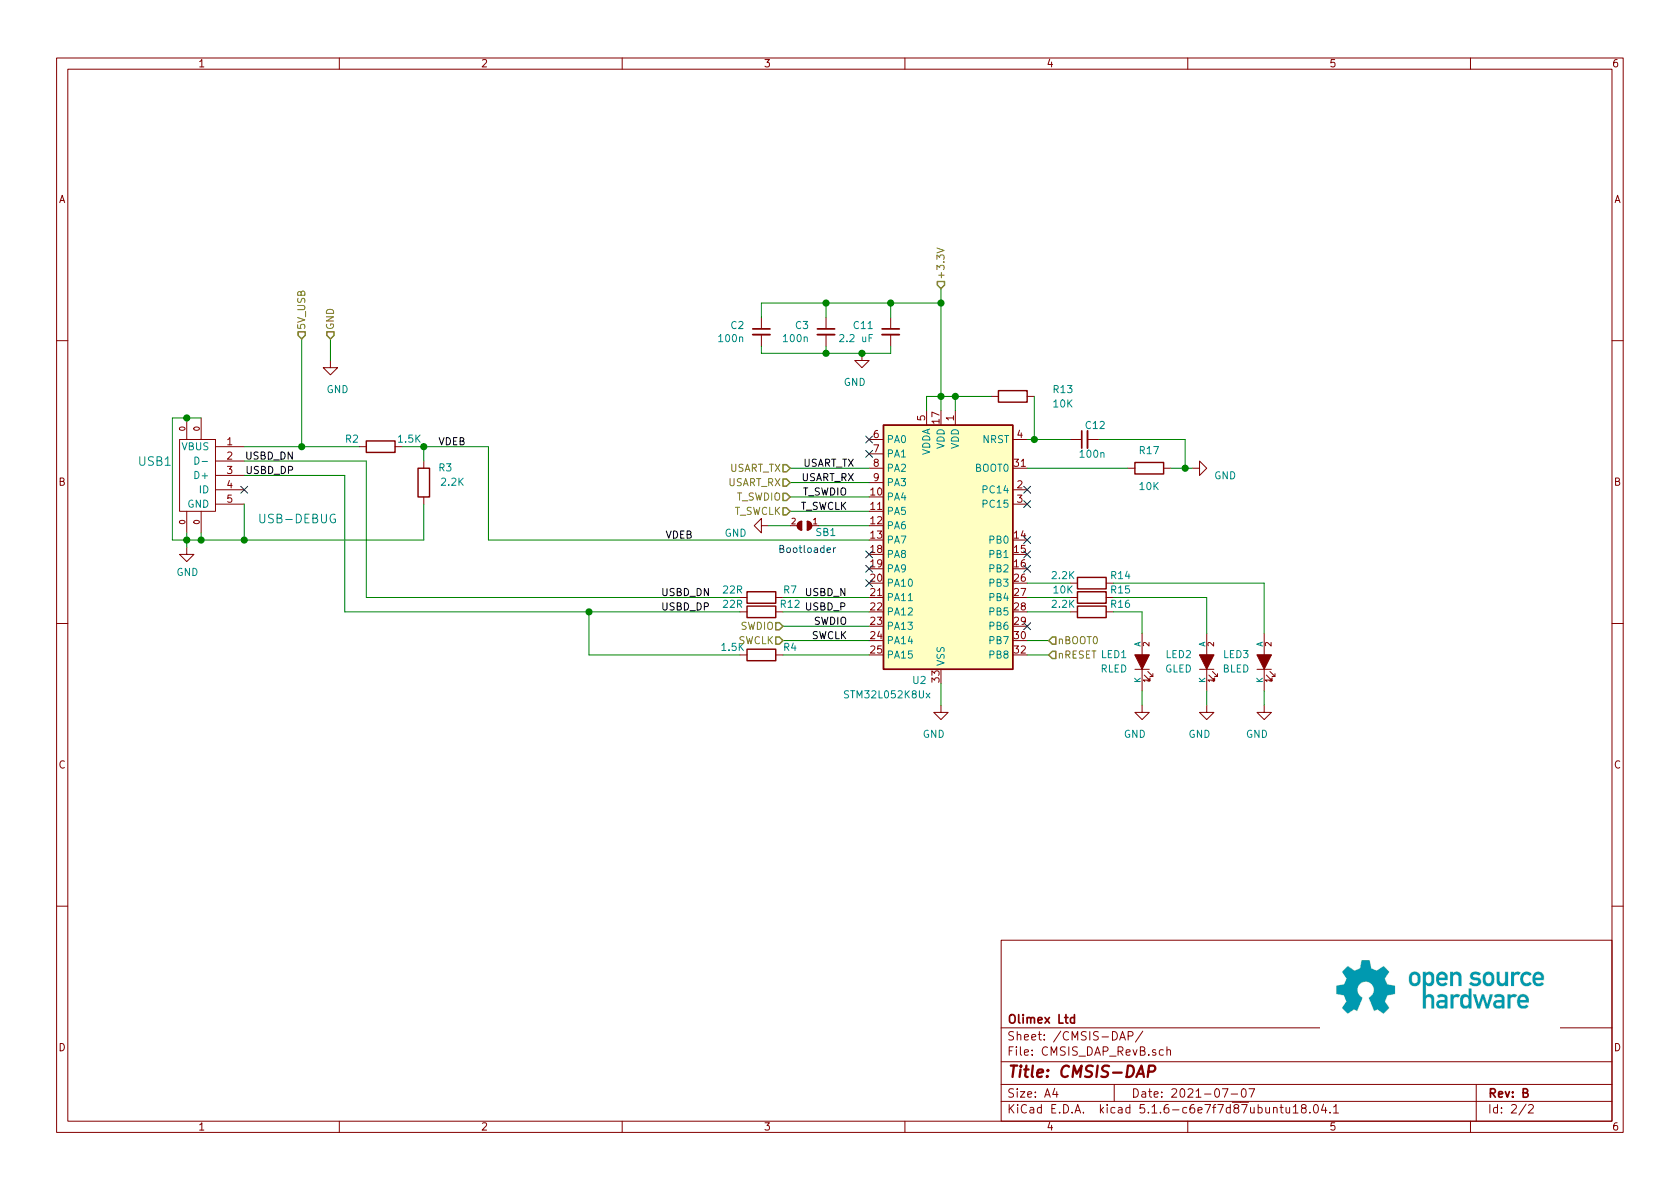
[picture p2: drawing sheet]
EESchema Schematic File Version 4
EELAYER 30 0
EELAYER END
$Descr A4 11693 8268
encoding utf-8
Sheet 2 2
Title "CMSIS-DAP"
Date "2021-07-07"
Rev "B"
Comp "Olimex Ltd"
Comment1 ""
Comment2 ""
Comment3 ""
Comment4 ""
$EndDescr
$Comp
L STM32WL-DevKit_RevB:GND #PWR05
U 1 1
P 1300 3800
F 0 "#PWR05" H 1300 3550 50  0001 C CNN
F 1 "GND" H 1305 3627 50  0000 C CNN
F 2 "" H 1300 3800 50  0001 C CNN
F 3 "" H 1300 3800 50  0001 C CNN
	1    1300 3800
	1    0    0    -1  
$EndComp
Wire Wire Line
	1300 3700 1300 3750
Wire Wire Line
	1400 3700 1400 3750
Wire Wire Line
	1400 3750 1300 3750
Connection ~ 1300 3750
Wire Wire Line
	1300 3750 1300 3800
Text Label 2050 3300 2    50   ~ 0
USBD_DP
Text Label 2050 3200 2    50   ~ 0
USBD_DN
$Comp
L STM32WL-DevKit_RevB:USB-MINI USB1
U 1 1
P 1400 3300
F 0 "USB1" H 1600 3400 60  0000 L CNN
F 1 "USB-DEBUG" H 450 3000 60  0000 L CNN
F 2 "OLIMEX_Connectors-FP:USB-MICRO_MISB-SWMM-5B_LF" H 1500 3300 60  0001 C CNN
F 3 "" H 1500 3300 60  0000 C CNN
	1    1400 3300
	-1   0    0    -1  
$EndComp
NoConn ~ 1700 3400
Wire Wire Line
	1700 3500 1700 3750
Wire Wire Line
	1700 3750 1400 3750
Connection ~ 1400 3750
Wire Wire Line
	1400 2900 1300 2900
Wire Wire Line
	1300 2900 1200 2900
Wire Wire Line
	1200 2900 1200 3750
Wire Wire Line
	1200 3750 1300 3750
Connection ~ 1300 2900
$Comp
L STM32WL-DevKit_RevB:STM32L052K8Ux U2
U 1 1
P 6550 3750
F 0 "U2" H 6700 2775 50  0000 C CNN
F 1 "STM32L052K8Ux" H 6925 2675 50  0000 C CNN
F 2 "OLIMEX_IC-FP:QFN-32_EP_5.3x5.3_Pitch0.5mm" H 6050 2950 50  0001 R CNN
F 3 "http://www.st.com/st-web-ui/static/active/en/resource/technical/document/datasheet/DM00039193.pdf" H 6550 3750 50  0001 C CNN
	1    6550 3750
	-1   0    0    -1  
$EndComp
Wire Wire Line
	6550 4750 6550 4900
$Comp
L STM32WL-DevKit_RevB:GND #PWR017
U 1 1
P 6550 4900
F 0 "#PWR017" H 6550 4650 50  0001 C CNN
F 1 "GND" H 6600 4700 50  0000 C CNN
F 2 "" H 6550 4900 60  0000 C CNN
F 3 "" H 6550 4900 60  0000 C CNN
	1    6550 4900
	-1   0    0    -1  
$EndComp
Wire Wire Line
	6050 4150 5450 4150
Wire Wire Line
	6050 4250 5450 4250
$Comp
L STM32WL-DevKit_RevB:R R7
U 1 1
P 5300 4150
F 0 "R7" H 5500 4100 50  0000 C CNN
F 1 "22R" H 5100 4100 50  0000 C CNN
F 2 "OLIMEX_RLC-FP:R_0402_5MIL_DWS" V 5230 4150 50  0001 C CNN
F 3 "~" H 5300 4150 50  0001 C CNN
	1    5300 4150
	1    0    0    1   
$EndComp
$Comp
L STM32WL-DevKit_RevB:R R12
U 1 1
P 5300 4250
F 0 "R12" H 5500 4200 50  0000 C CNN
F 1 "22R" H 5100 4200 50  0000 C CNN
F 2 "OLIMEX_RLC-FP:R_0402_5MIL_DWS" V 5230 4250 50  0001 C CNN
F 3 "~" H 5300 4250 50  0001 C CNN
	1    5300 4250
	1    0    0    1   
$EndComp
Text Label 4600 4150 0    50   ~ 0
USBD_DN
Text Label 4600 4250 0    50   ~ 0
USBD_DP
Text Label 5600 4150 0    50   ~ 0
USBD_N
Text Label 5600 4250 0    50   ~ 0
USBD_P
$Comp
L STM32WL-DevKit_RevB:R R4
U 1 1
P 5300 4550
F 0 "R4" H 5500 4500 50  0000 C CNN
F 1 "1.5K" H 5100 4500 50  0000 C CNN
F 2 "OLIMEX_RLC-FP:R_0402_5MIL_DWS" V 5230 4550 50  0001 C CNN
F 3 "~" H 5300 4550 50  0001 C CNN
	1    5300 4550
	1    0    0    1   
$EndComp
Wire Wire Line
	6050 4550 5450 4550
Wire Wire Line
	6050 4350 5450 4350
Wire Wire Line
	6050 4450 5450 4450
Text Label 5900 4450 2    50   ~ 0
SWCLK
Text Label 5900 4350 2    50   ~ 0
SWDIO
Wire Wire Line
	5500 3550 6050 3550
Wire Wire Line
	5500 3450 6050 3450
Text Label 5900 3550 2    50   ~ 0
T_SWCLK
Text Label 5900 3450 2    50   ~ 0
T_SWDIO
$Comp
L STM32WL-DevKit_RevB:R R15
U 1 1
P 7600 4150
F 0 "R15" H 7800 4100 50  0000 C CNN
F 1 "10K" H 7400 4100 50  0000 C CNN
F 2 "OLIMEX_RLC-FP:R_0402_5MIL_DWS" V 7530 4150 50  0001 C CNN
F 3 "~" H 7600 4150 50  0001 C CNN
	1    7600 4150
	1    0    0    1   
$EndComp
$Comp
L STM32WL-DevKit_RevB:R R14
U 1 1
P 7600 4050
F 0 "R14" H 7800 4000 50  0000 C CNN
F 1 "2.2K" H 7400 4000 50  0000 C CNN
F 2 "OLIMEX_RLC-FP:R_0402_5MIL_DWS" V 7530 4050 50  0001 C CNN
F 3 "~" H 7600 4050 50  0001 C CNN
	1    7600 4050
	1    0    0    1   
$EndComp
Wire Wire Line
	7450 4150 7150 4150
Wire Wire Line
	7450 4250 7150 4250
Wire Wire Line
	7750 4150 8400 4150
Wire Wire Line
	7750 4250 7950 4250
Wire Wire Line
	7950 4250 7950 4400
$Comp
L STM32WL-DevKit_RevB:LED LED2
U 1 1
P 8400 4600
F 0 "LED2" V 8450 4500 50  0000 R CNN
F 1 "GLED" V 8350 4500 50  0000 R CNN
F 2 "OLIMEX_LEDs-FP:LED_0603_KA" H 8400 4600 60  0001 C CNN
F 3 "" H 8400 4600 60  0000 C CNN
	1    8400 4600
	0    1    -1   0   
$EndComp
Wire Wire Line
	8400 4800 8400 4900
Wire Wire Line
	7950 4800 7950 4900
$Comp
L STM32WL-DevKit_RevB:GND #PWR018
U 1 1
P 7950 4900
F 0 "#PWR018" H 7950 4650 50  0001 C CNN
F 1 "GND" H 8000 4700 50  0000 C CNN
F 2 "" H 7950 4900 60  0000 C CNN
F 3 "" H 7950 4900 60  0000 C CNN
	1    7950 4900
	-1   0    0    -1  
$EndComp
$Comp
L STM32WL-DevKit_RevB:GND #PWR020
U 1 1
P 8400 4900
F 0 "#PWR020" H 8400 4650 50  0001 C CNN
F 1 "GND" H 8450 4700 50  0000 C CNN
F 2 "" H 8400 4900 60  0000 C CNN
F 3 "" H 8400 4900 60  0000 C CNN
	1    8400 4900
	-1   0    0    -1  
$EndComp
Wire Wire Line
	6650 2850 6650 2750
Wire Wire Line
	6650 2750 6550 2750
Wire Wire Line
	6450 2850 6450 2750
Wire Wire Line
	6550 2850 6550 2750
Connection ~ 6550 2750
Wire Wire Line
	6550 2750 6450 2750
$Comp
L STM32WL-DevKit_RevB:R R17
U 1 1
P 8000 3250
F 0 "R17" H 8000 3375 50  0000 C CNN
F 1 "10K" H 8000 3125 50  0000 C CNN
F 2 "OLIMEX_RLC-FP:R_0402_5MIL_DWS" V 7930 3250 50  0001 C CNN
F 3 "~" H 8000 3250 50  0001 C CNN
	1    8000 3250
	-1   0    0    -1  
$EndComp
Wire Wire Line
	8150 3250 8250 3250
$Comp
L STM32WL-DevKit_RevB:GND #PWR019
U 1 1
P 8300 3250
F 0 "#PWR019" H 8300 3000 50  0001 C CNN
F 1 "GND" V 8350 3100 50  0000 R CNN
F 2 "" H 8300 3250 60  0000 C CNN
F 3 "" H 8300 3250 60  0000 C CNN
	1    8300 3250
	0    -1   1    0   
$EndComp
Wire Wire Line
	6900 2750 6650 2750
Connection ~ 6650 2750
$Comp
L STM32WL-DevKit_RevB:R R13
U 1 1
P 7050 2750
F 0 "R13" H 6700 2800 50  0000 C CNN
F 1 "10K" H 6700 2700 50  0000 C CNN
F 2 "OLIMEX_RLC-FP:R_0402_5MIL_DWS" V 6980 2750 50  0001 C CNN
F 3 "~" H 7050 2750 50  0001 C CNN
	1    7050 2750
	-1   0    0    -1  
$EndComp
Wire Wire Line
	7200 2750 7200 3050
Wire Wire Line
	7200 3050 7150 3050
Wire Wire Line
	7200 3050 7450 3050
Connection ~ 7200 3050
$Comp
L STM32WL-DevKit_RevB:C C12
U 1 1
P 7550 3050
F 0 "C12" V 7450 2900 50  0000 L CNN
F 1 "100n" V 7650 2900 50  0000 L CNN
F 2 "OLIMEX_RLC-FP:C_0402_5MIL_DWS" H 7588 2900 50  0001 C CNN
F 3 "~" H 7550 3050 50  0001 C CNN
	1    7550 3050
	0    -1   1    0   
$EndComp
Wire Wire Line
	7650 3050 8250 3050
Wire Wire Line
	8250 3050 8250 3250
Connection ~ 8250 3250
Wire Wire Line
	8250 3250 8300 3250
NoConn ~ 6050 3950
NoConn ~ 7150 4350
NoConn ~ 7150 3850
NoConn ~ 7150 3500
NoConn ~ 7150 3400
Wire Wire Line
	6050 3250 5500 3250
Text Label 5950 3250 2    50   ~ 0
USART_TX
Text Label 5950 3350 2    50   ~ 0
USART_RX
Wire Wire Line
	5150 4550 4100 4550
$Comp
L STM32WL-DevKit_RevB:LED LED3
U 1 1
P 8800 4600
F 0 "LED3" V 8850 4500 50  0000 R CNN
F 1 "BLED" V 8750 4500 50  0000 R CNN
F 2 "OLIMEX_LEDs-FP:LED_0603_KA" H 8800 4600 60  0001 C CNN
F 3 "" H 8800 4600 60  0000 C CNN
	1    8800 4600
	0    1    -1   0   
$EndComp
$Comp
L STM32WL-DevKit_RevB:C C11
U 1 1
P 6200 2300
F 0 "C11" H 6315 2346 50  0000 L CNN
F 1 "2.2 uF" H 6315 2255 50  0000 L CNN
F 2 "OLIMEX_RLC-FP:C_0402_5MIL_DWS" H 6238 2150 50  0001 C CNN
F 3 "~" H 6200 2300 50  0001 C CNN
	1    6200 2300
	-1   0    0    -1  
$EndComp
$Comp
L STM32WL-DevKit_RevB:C C3
U 1 1
P 5750 2300
F 0 "C3" H 5865 2346 50  0000 L CNN
F 1 "100n" H 5865 2255 50  0000 L CNN
F 2 "OLIMEX_RLC-FP:C_0402_5MIL_DWS" H 5788 2150 50  0001 C CNN
F 3 "~" H 5750 2300 50  0001 C CNN
	1    5750 2300
	-1   0    0    -1  
$EndComp
Wire Wire Line
	6550 2000 6550 2100
Wire Wire Line
	6550 2100 6200 2100
Wire Wire Line
	5750 2100 5750 2200
Connection ~ 6550 2100
Wire Wire Line
	6550 2100 6550 2750
Wire Wire Line
	6200 2200 6200 2100
Connection ~ 6200 2100
Wire Wire Line
	6200 2100 5750 2100
Wire Wire Line
	6200 2400 6200 2450
Wire Wire Line
	6200 2450 6000 2450
Wire Wire Line
	5750 2450 5750 2400
$Comp
L STM32WL-DevKit_RevB:GND #PWR08
U 1 1
P 6000 2450
F 0 "#PWR08" H 6000 2200 50  0001 C CNN
F 1 "GND" H 6050 2250 50  0000 C CNN
F 2 "" H 6000 2450 60  0000 C CNN
F 3 "" H 6000 2450 60  0000 C CNN
	1    6000 2450
	-1   0    0    -1  
$EndComp
Connection ~ 6000 2450
Wire Wire Line
	6000 2450 5750 2450
$Comp
L STM32WL-DevKit_RevB:C C2
U 1 1
P 5300 2300
F 0 "C2" H 5415 2346 50  0000 L CNN
F 1 "100n" H 5415 2255 50  0000 L CNN
F 2 "OLIMEX_RLC-FP:C_0402_5MIL_DWS" H 5338 2150 50  0001 C CNN
F 3 "~" H 5300 2300 50  0001 C CNN
	1    5300 2300
	-1   0    0    -1  
$EndComp
Wire Wire Line
	5300 2400 5300 2450
Wire Wire Line
	5300 2450 5750 2450
Connection ~ 5750 2450
Wire Wire Line
	5300 2200 5300 2100
Wire Wire Line
	5300 2100 5750 2100
Connection ~ 5750 2100
Wire Wire Line
	6050 3350 5500 3350
NoConn ~ 6050 4050
$Comp
L STM32WL-DevKit_RevB:R R2
U 1 1
P 2650 3100
F 0 "R2" H 2850 3050 50  0000 C CNN
F 1 "1.5K" H 2450 3050 50  0000 C CNN
F 2 "OLIMEX_RLC-FP:R_0402_5MIL_DWS" V 2580 3100 50  0001 C CNN
F 3 "~" H 2650 3100 50  0001 C CNN
	1    2650 3100
	-1   0    0    1   
$EndComp
NoConn ~ 7150 3750
Wire Wire Line
	2800 3100 2950 3100
$Comp
L STM32WL-DevKit_RevB:R R3
U 1 1
P 2950 3350
F 0 "R3" V 3050 3200 50  0000 C CNN
F 1 "2.2K" V 2950 3150 50  0000 C CNN
F 2 "OLIMEX_RLC-FP:R_0402_5MIL_DWS" V 2880 3350 50  0001 C CNN
F 3 "~" H 2950 3350 50  0001 C CNN
	1    2950 3350
	0    -1   -1   0   
$EndComp
Wire Wire Line
	2950 3500 2950 3750
Wire Wire Line
	2950 3750 1700 3750
Connection ~ 1700 3750
Wire Wire Line
	2950 3200 2950 3100
Connection ~ 2950 3100
Wire Wire Line
	2950 3100 3400 3100
Text Label 3050 3100 0    50   ~ 0
VDEB
Text Label 4825 3750 2    50   ~ 0
VDEB
Wire Wire Line
	1700 3100 2100 3100
Wire Wire Line
	2400 3300 2400 4250
Wire Wire Line
	1700 3300 2400 3300
Wire Wire Line
	2550 3200 2550 4150
Wire Wire Line
	2550 4150 5150 4150
Wire Wire Line
	1700 3200 2550 3200
Wire Wire Line
	3400 3100 3400 3750
Wire Wire Line
	3400 3750 6050 3750
$Comp
L STM32WL-DevKit_RevB:R R16
U 1 1
P 7600 4250
F 0 "R16" H 7800 4200 50  0000 C CNN
F 1 "2.2K" H 7400 4200 50  0000 C CNN
F 2 "OLIMEX_RLC-FP:R_0402_5MIL_DWS" V 7530 4250 50  0001 C CNN
F 3 "~" H 7600 4250 50  0001 C CNN
	1    7600 4250
	1    0    0    1   
$EndComp
Wire Wire Line
	8400 4150 8400 4400
Wire Wire Line
	8800 4800 8800 4900
$Comp
L STM32WL-DevKit_RevB:GND #PWR021
U 1 1
P 8800 4900
F 0 "#PWR021" H 8800 4650 50  0001 C CNN
F 1 "GND" H 8850 4700 50  0000 C CNN
F 2 "" H 8800 4900 60  0000 C CNN
F 3 "" H 8800 4900 60  0000 C CNN
	1    8800 4900
	-1   0    0    -1  
$EndComp
$Comp
L STM32WL-DevKit_RevB:LED LED1
U 1 1
P 7950 4600
F 0 "LED1" V 8000 4500 50  0000 R CNN
F 1 "RLED" V 7900 4500 50  0000 R CNN
F 2 "OLIMEX_LEDs-FP:LED_0603_KA" H 7950 4600 60  0001 C CNN
F 3 "" H 7950 4600 60  0000 C CNN
	1    7950 4600
	0    1    -1   0   
$EndComp
Wire Wire Line
	7750 4050 8800 4050
Wire Wire Line
	8800 4050 8800 4400
Wire Wire Line
	7150 4050 7450 4050
Text HLabel 5500 3250 0    50   Input ~ 0
USART_TX
Text HLabel 5500 3350 0    50   Input ~ 0
USART_RX
Text HLabel 5500 3450 0    50   Input ~ 0
T_SWDIO
Text HLabel 5500 3550 0    50   Input ~ 0
T_SWCLK
Wire Wire Line
	2100 3100 2100 2350
Connection ~ 2100 3100
Wire Wire Line
	2100 3100 2500 3100
Text HLabel 2100 2350 1    50   Input ~ 0
5V_USB
Text HLabel 2300 2350 1    50   Input ~ 0
GND
Wire Wire Line
	2300 2350 2300 2500
$Comp
L STM32WL-DevKit_RevB:GND #PWR06
U 1 1
P 2300 2500
F 0 "#PWR06" H 2300 2250 50  0001 C CNN
F 1 "GND" H 2350 2300 50  0000 C CNN
F 2 "" H 2300 2500 60  0000 C CNN
F 3 "" H 2300 2500 60  0000 C CNN
	1    2300 2500
	1    0    0    -1  
$EndComp
Text HLabel 5450 4350 0    50   Input ~ 0
SWDIO
Text HLabel 5450 4450 0    50   Input ~ 0
SWCLK
Wire Wire Line
	7150 4550 7300 4550
Wire Wire Line
	7150 4450 7300 4450
Text HLabel 7300 4450 2    50   Input ~ 0
nBOOT0
Text HLabel 7300 4550 2    50   Input ~ 0
nRESET
Text HLabel 6550 2000 1    50   Input ~ 0
+3.3V
NoConn ~ 7150 3950
Wire Wire Line
	2400 4250 4100 4250
Connection ~ 4100 4250
Wire Wire Line
	4100 4250 5150 4250
NoConn ~ 6050 3850
Wire Wire Line
	7150 3250 7850 3250
Wire Wire Line
	4100 4250 4100 4550
NoConn ~ 6050 3050
NoConn ~ 6050 3150
Wire Wire Line
	6050 3650 5700 3650
$Comp
L STM32WL-DevKit_RevB:SJ SB1
U 1 1
P 5600 3650
F 0 "SB1" H 5450 3700 50  0000 C CNN
F 1 "SJ" H 5600 3800 50  0001 C CNN
F 2 "OLIMEX_Connectors-FP:WU02S" H 5608 3712 20  0001 C CNN
F 3 "" H 5600 3650 60  0000 C CNN
	1    5600 3650
	-1   0    0    1   
$EndComp
Wire Wire Line
	5500 3650 5350 3650
$Comp
L STM32WL-DevKit_RevB:GND #PWR0101
U 1 1
P 5350 3650
F 0 "#PWR0101" H 5350 3400 50  0001 C CNN
F 1 "GND" V 5400 3500 50  0000 R CNN
F 2 "" H 5350 3650 60  0000 C CNN
F 3 "" H 5350 3650 60  0000 C CNN
	1    5350 3650
	0    1    1    0   
$EndComp
Text Notes 5825 3850 2    50   ~ 0
Bootloader
$EndSCHEMATC
